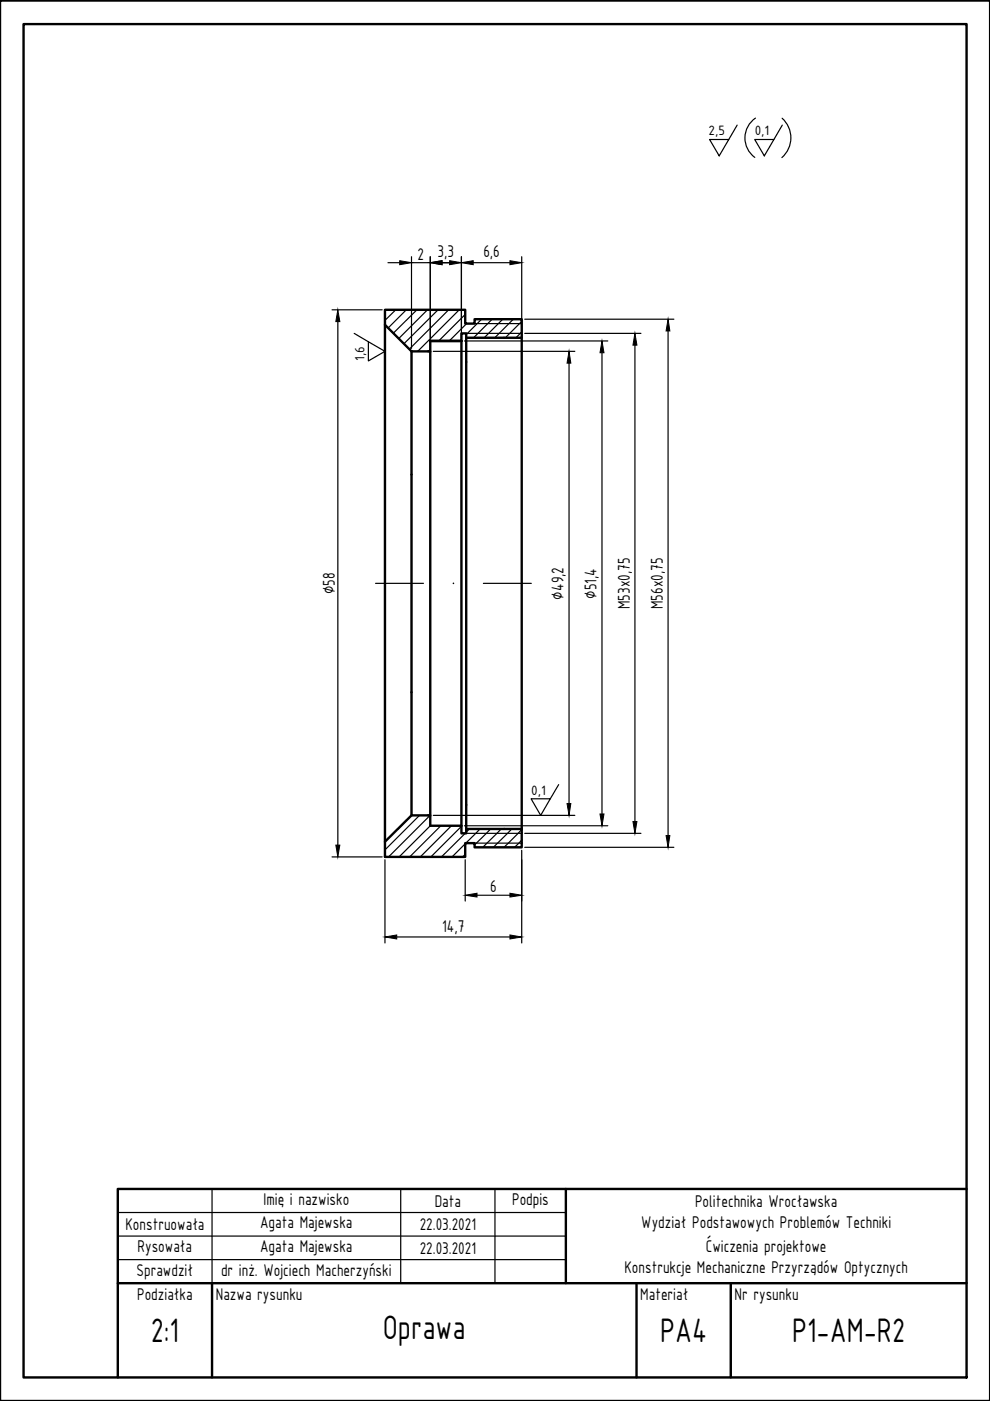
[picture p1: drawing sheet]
<svg xmlns="http://www.w3.org/2000/svg" width="210mm" height="297mm" viewBox="0 0 210 297" stroke-linecap="round" stroke-linejoin="round" font-family="sans-serif">
<!-- layer: grube -->
<g fill="none" stroke="#000" stroke-width=".51">
<path d="M0 .1h209.9v296.9h-209.9zM5 5.1h199.9v286.9h-199.9zM81.6 65.7h17v2.9h2v-.9h10v111.9h-10v-.8h-2v2.9h-17zM81.6 68.9l5.6 5.6M87.2 74.5v98.4h4M87.2 74.5h4M91.2 72.3v102.8h6.6M97.8 72.3h-6.6h6.6M97.8 72.3v-1.6h1v106h-1v-1.6M97.8 72.3v102.8M98.8 71.6h11.8M87.2 172.9l-5.6 5.6"/>
<path d="M98.8 175.8h11.8M120 252.1v20M204.9 252.1h-179.9v39.9M25 272.1h179.9M45 272.1v19.9M135 272.1v19.9M154.9 272.1v19.9"/>
</g>
<!-- layer: cienkie -->
<path d="M98.8 70.7h11.8M100.6 68.6h10M98.8 176.7h11.8M100.6 178.8h10M25 257.1h95M45 252.1v20M85 252.1v20M104.9 252.1v20M25 262.1h95M25 267.1h95" fill="none" stroke="#000" stroke-width=".25"/>
<!-- layer: wymiarowanie -->
<g fill="none" stroke="#000" stroke-width=".25">
<path d="M150.5 29.6h4l-2 3.4zM156.3 26.5l-1.8 3.1M160 29.6h4.1l-2 3.4zM160.2 25a5.1 5.1 0 0 0-.2 8.4M165.8 25.1a5.6 5.6 0 0 1 0 8.3M165.9 26.5l-1.8 3.1M82.3 55.7h2.5M87.2 54.4v19.5M87.2 55.7h4M91.2 54.4v19.5M93.7 55.7h2.5M97.8 54.4v17.3"/>
<path d="M100.3 55.7h7.8M110.6 54.4v16.6M70.4 65.7h10.6M71.6 68.2v111M75.1 70.7l3 1.8M78.1 72.5l3.5 2-3.5 2zM91.9 74.5h30M98.5 72.3h30.4M111.3 70.7h24.6M111.3 67.7h31.6M120.6 77v93.4M127.6 74.8v97.8"/>
<path d="M134.6 73.2v101M141.6 70.2v107M91.9 172.9h30M98.5 175.1h30.4M111.3 176.7h24.6M111.3 179.6h31.6M112.6 169.4h4.1l-2.1 3.5zM118.4 166.4l-1.7 3M70.4 181.7h10.6M81.6 182.3v17.6M84.1 198.7h24M98.6 182.3v8.7"/>
<path d="M101.1 189.8h7M110.6 180.3v19.6"/>
</g>
<!-- layer: kreskowanie -->
<g fill="none" stroke="#000" stroke-width=".25">
<path d="M81.6 65.7h.1M83.9 65.7l-2.3 2.2M86.1 65.7l-3.8 3.8M88.4 65.7l-5 4.9M90.6 65.7l-6.1 6.1M91.2 74.1l-.4 .4M92.9 65.7l-7.3 7.2M95.1 65.7l-8.3 8.3M97.4 65.7l-8.8 8.8M97.8 72l-.3 .3M98.6 66.7l-5.6 5.6M98.9 68.6l-3.7 3.7"/>
<path d="M102.1 67.7l-3.3 3.2M104.4 67.7l-4 3.9M106.6 67.7l-3.9 3.9M108.8 67.7l-3.9 3.9M110.6 68.1l-3.5 3.5M110.6 70.4l-1.2 1.2M88.9 172.9l-7.3 7.3M91.2 172.9l-8.8 8.8M91.2 175.1l-6.6 6.6M93.5 175.1l-6.6 6.6M95.7 175.1l-6.6 6.6M97.8 175.2l-6.4 6.5"/>
<path d="M98.6 176.7l-5 5M98.6 178.9l-2.8 2.8M99.5 175.8l-.7 .6M101.8 175.8l-3 3M104 175.8l-3.4 3.3M106.3 175.8l-3.9 3.8M108.5 175.8l-3.9 3.8M110.6 175.9l-3.8 3.7M110.6 178.1l-1.5 1.5M98.6 181.1l-.5 .6"/>
</g>
<!-- layer: osie symetrii -->
<path d="M79.6 123.7h10.2M102.5 123.7h10.1" fill="none" stroke="#000" stroke-width=".25"/>
<path d="M96.1 123.7h.1z" fill="#000" stroke="#000" stroke-width=".21"/>
<!-- layer: wymiarowanie -->
<g fill="#000" stroke="#000" stroke-width=".21">
<path d="M84.8 55.3l2.4 .4-2.4 .4zM91.2 55.7l2.5-.4v.8zM95.3 55.3l2.5 .4-2.5 .4zM97.8 55.7l2.5-.4v.8zM108.1 55.3l2.5 .4-2.5 .4zM71.6 65.7l.5 2.5h-.9zM120.6 74.5l.4 2.5h-.8zM127.6 72.3l.5 2.5h-.9zM134.6 70.7l.4 2.5h-.8zM141.6 67.7l.4 2.5h-.8zM71.2 179.2h.9l-.5 2.5zM120.2 170.4h.8l-.4 2.5z"/>
<path d="M127.2 172.6h.9l-.5 2.5zM134.2 174.2h.8l-.4 2.5zM141.2 177.2h.8l-.4 2.4zM81.6 198.7l2.5-.5v.9zM98.6 189.8l2.5-.4v.8zM108.1 198.2l2.5 .5-2.5 .4zM108.1 189.4l2.5 .4-2.5 .4z"/>
</g>
<g font-size="7.8">
<text x="32" y="284.6">2:1</text>
<text x="81.2" y="283.8">Oprawa</text>
<text x="140" y="284.6">PA4</text>
<text x="167.9" y="284.6">P1-AM-R2</text>
</g>
<g font-size="3.9">
<text x="88.5" y="55.1">2</text>
<text x="92.8" y="54.6">3,3</text>
<text x="102.5" y="54.6">6,6</text>
<text x="71" y="126" transform="rotate(-90 71 126)">∅58</text>
<text x="119.5" y="127.1" transform="rotate(-90 119.5 127.1)">∅49,2</text>
<text x="126.5" y="126.9" transform="rotate(-90 126.5 126.9)">∅51,4</text>
<text x="133.5" y="129.1" transform="rotate(-90 133.5 129.1)">M53x0,75</text>
<text x="140.5" y="129.1" transform="rotate(-90 140.5 129.1)">M56x0,75</text>
<text x="103.9" y="189.2">6</text>
<text x="93.8" y="197.6">14,7</text>
<text x="55.9" y="255.6">Imię i nazwisko</text>
<text x="92.2" y="255.8">Data</text>
<text x="108.6" y="255.4">Podpis</text>
<text x="147.4" y="255.9">Politechnika Wrocławska</text>
<text x="26.6" y="260.8">Konstruowała</text>
<text x="55.2" y="260.4">Agata Majewska</text>
<text x="89" y="260.8">22.03.2021</text>
<text x="136" y="260.3">Wydział Podstawowych Problemów Techniki</text>
<text x="29.2" y="265.5">Rysowała</text>
<text x="55.2" y="265.5">Agata Majewska</text>
<text x="89" y="265.8">22.03.2021</text>
<text x="132.4" y="269.9">Konstrukcje Mechaniczne Przyrządów Optycznych</text>
<text x="149.6" y="265.5">Ćwiczenia projektowe</text>
<text x="29" y="270.5">Sprawdził</text>
<text x="29.1" y="275.6">Podziałka</text>
<text x="45.8" y="275.6">Nazwa rysunku</text>
<text x="46.9" y="270.6">dr inż. Wojciech Macherzyński</text>
<text x="135.8" y="275.6">Materiał</text>
<text x="155.7" y="275.6">Nr rysunku</text>
</g>
<g font-size="3.1">
<text x="150.2" y="28.7">2,5</text>
<text x="160" y="28.7">0,1</text>
<text x="77.3" y="76.5" transform="rotate(-90 77.3 76.5)">1,6</text>
<text x="112.6" y="168.5">0,1</text>
</g>
</svg>
